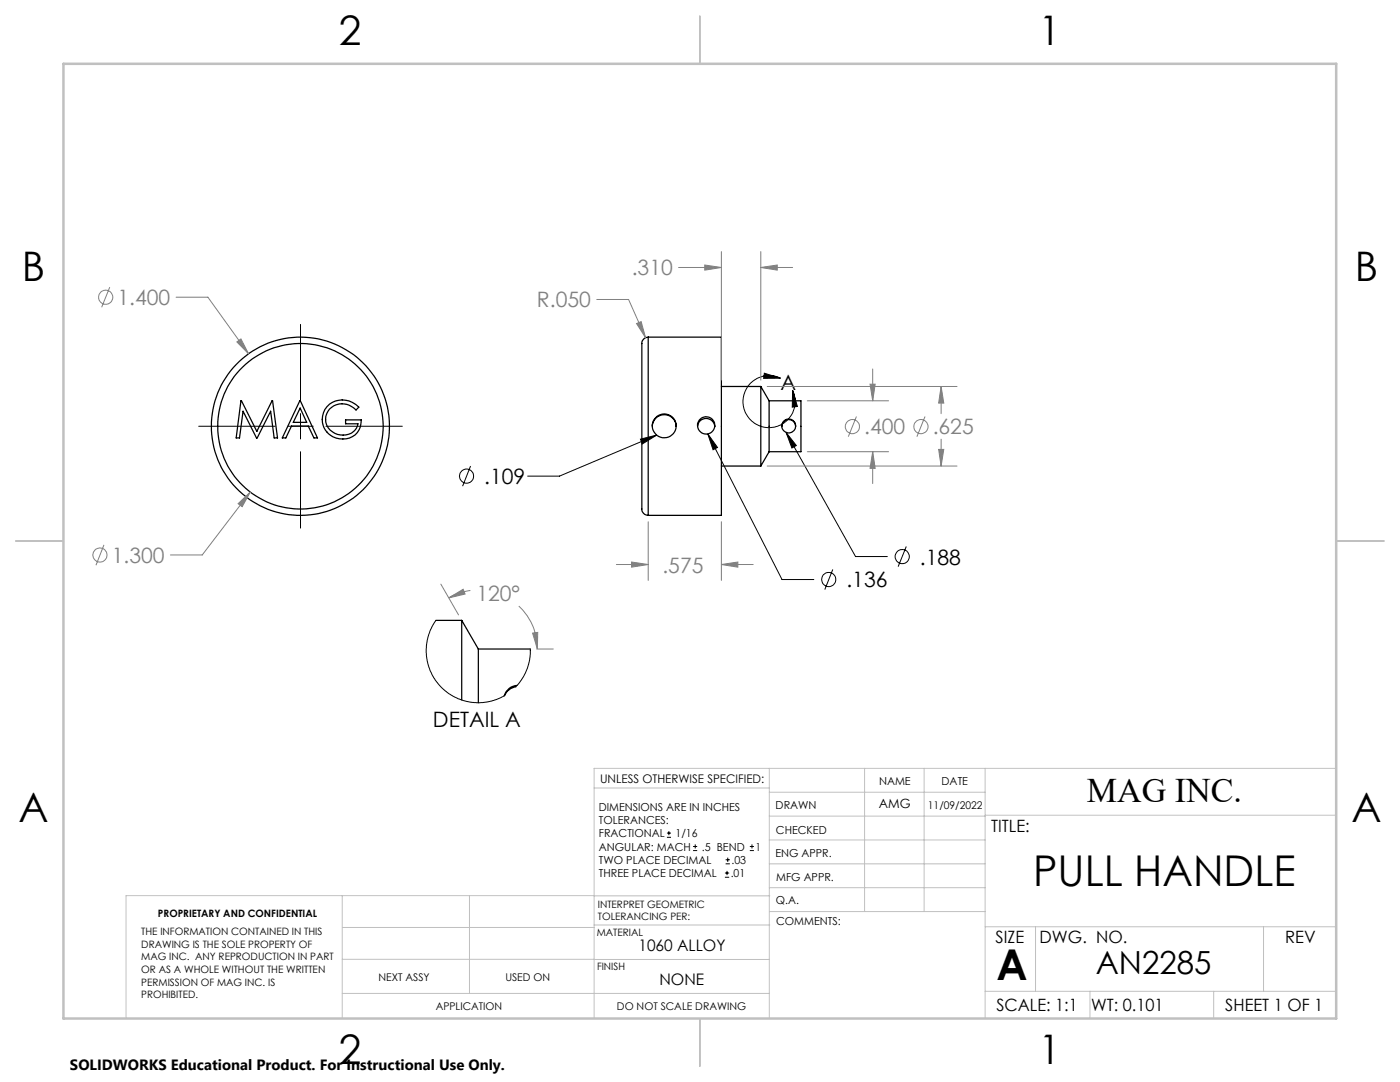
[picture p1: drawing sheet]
<svg xmlns="http://www.w3.org/2000/svg" width="279mm" height="216mm" viewBox="0 0 279 216" stroke-linecap="round" stroke-linejoin="round" font-family="sans-serif">
<g fill="none" stroke="#000" stroke-width=".25">
<path d="M48.1 80l3.2 6.1 3.1-6.1 1 7.4h-.7l-.7-5.3-2.7 5.3h-.1l-2.7-5.3-.7 5.3h-.7zM59.8 80l3.6 7.4h-.7l-1.2-2.4h-3.3l-1.2 2.4h-.7zM129.4 67.3a1.58 1.58 0 0 0-1.3 2.1v31.9a1.26 1.26 0 0 0 1.3 1.5M129.4 67.3h14.6v35.5h-14.6M129.4 67.3v35.5M144 77.1h7.8M151.8 77.1v15.9M151.8 77.1l1.7 2.9M153.5 80v10.1M153.5 80h6.3v10.1h-6.3M59.9 81.4l1.3 2.9h-2.7zM65.3 81.1a4.3 4.3 0 0 1 6.3 .1l-.6 .6a3.4 3.4 0 0 0-3.9-1 3.4 3.4 0 0 0-2.1 3.4 3.5 3.5 0 0 0 2.7 2.6 3.5 3.5 0 0 0 3.5-1.4l.2-.8h-2.4v-.8h3.1a3.8 3.8 0 0 1-2.3 3.6 3.8 3.8 0 0 1-4.2-.8 3.9 3.9 0 0 1-.3-5.5z"/>
<path d="M130.2 85a2.38 2.38 0 0 1 2.4-2.2 2.38 2.38 0 0 1 2.3 2.2M139.2 85.1a1.72 1.72 0 0 1 1.7-1.6 1.72 1.72 0 0 1 1.7 1.6M144 93h7.8M153.5 90.1l-1.7 2.9M158.8 85a1.38 1.38 0 0 0-1.4-1.3 1.38 1.38 0 0 0-1.4 1.4M87 123.8h5.1M92.1 123.8v15.9M92.1 123.8l3.4 5.7M95.5 129.5v10.7M95.5 129.5h10.3M102.9 137.1a2.6 2.6 0 0 0-2.2 1.7M103.2 136.8h-.4a2.82 2.82 0 0 0-2.2 2.1"/>
<circle cx="60" cy="85.1" r="17.8"/>
<circle cx="60" cy="85.1" r="16.5"/>
<circle cx="132.6" cy="85" r="2.38"/>
<circle cx="140.9" cy="84.9" r="1.74"/>
<circle cx="157.4" cy="85" r="1.38"/>
</g>
<g fill="none" stroke="#000" stroke-width=".2">
<path d="M60 64.7v15.3M152.5 74.5l3.3 1h-3.4zM155.8 75.5a5.2 5.2 0 0 0-7.4 3.9 5.2 5.2 0 0 0 5.9 5.9 5.2 5.2 0 0 0 3.9-7.4M158.2 77.9l.9 3.2-1 .1zM39.7 85.1h15.2M57.4 85.1h5.1M60 82.5v5.1M60 90.1v15.3M65.1 85.1h15.2M93.9 93l-1.6 4M127.8 87.6l3.3-.8-2.9 1.8zM131.1 86.8l-19.4 8.2h-6.4"/>
<path d="M141.3 86.6l14.8 29h6.3M141.3 86.6l1.9 2.7-.9 .4zM156.9 86.3l2 2.6-.9 .5zM156.9 86.3l13.8 24.8h6.4M166.2 113.6l-1.6 4.1M180.9 109l-1.7 4.1M87 123.8l-.7 1.2-.8 1.6-.4 2v1.6l.2 1.7 .6 2 .9 1.7 1 1.3 1.4 1.2 1.5 1 1.8 .7 1.4 .3 1.9 .1 1.4-.1 1.8-.5 1.7-.8M105.8 129.5l-.1 2-.4 1.7-.9 1.9-1.5 2M133.1 167.1h.8M133.1 166.2h.8M133.5 165.8v.9M138.3 169.7h.8"/>
<path d="M138.3 168.9h.8M138.7 168.5v.8M144.7 175h.8M144.7 174.2h.8M144.8 172.4h.9M144.8 171.6h.9M145.1 173.8v.8M145.2 171.1v.9M149.6 169.7h.9M149.6 168.9h.9M150.1 168.5v.8"/>
<circle cx="93.1" cy="95" r="1.4"/>
<circle cx="165.4" cy="115.6" r="1.41"/>
<circle cx="180.1" cy="111.1" r="1.41"/>
</g>
<g fill="none" stroke="#808080" stroke-width=".2">
<path d="M21.9 57.3l-1.6 4M35.1 59.3h6.4l8.1 11.3M119.1 59.8h6.3l3.4 7.6M135.4 53.4h8.6M140.7 52.9l3.3 .5-3.3 .5zM144 50.2v25.6M151.8 53.4l3.3-.5v1zM151.8 50.2v25.6M151.8 53.4h6.4M47.3 68.2l.8-.6 1.5 3zM127 64.6l1-.4 .8 3.2zM153.1 77.1h37.9"/>
<path d="M161.1 80h16.2M173.6 76.7h1.1l-.5 3.3zM174.2 73.6v6.4M187.8 77.1l.5 3.3h-1zM187.8 77.1v5.4M50 98.2l-9.6 12.5h-6.4M153.1 93h37.9M161.1 90.1h16.2M170.9 83.1l-1.6 4M174.2 90.1l.5 3.4h-1.1zM174.2 90.1v6.4M184.6 83.1l-1.6 4"/>
<path d="M187.3 89.7h1l-.5 3.3zM187.8 87.6v5.4M20.7 108.7l-1.5 4.1M47.5 100.5l2.5-2.3-1.7 2.9zM88 116.6l3.5 6.1M89.6 119.3l2.8-1.7 .4 .9zM93.9 117.8a12.3 12.3 0 0 0-4.3 1.5M123 112.6h6.4M126 112.1l3.4 .5-3.4 .6zM129.4 104.1v11.7M144 112.6l3.2-.5v1.1zM144 104.1v11.7"/>
<path d="M144 112.6h6.3M103.5 120.9a11.7 11.7 0 0 1 3.7 8.6M106.3 126.3l1-.1-.1 3.3zM107.1 129.5h3.3"/>
<circle cx="21.1" cy="59.3" r="1.41"/>
<circle cx="170.1" cy="85.1" r="1.41"/>
<circle cx="183.8" cy="85.1" r="1.41"/>
<circle cx="19.9" cy="110.7" r="1.4"/>
</g>
<g fill="none" stroke="#c0c0c0" stroke-width=".2">
<path d="M118.6 157.2h34.9M153.5 153.3v49.9M153.5 158.1h43.1M172.5 153.3v28.6M184.4 153.3v28.6M196.6 153.3v49.9M266.7 153.3h-148.1v49.9M68.3 178.7v24.5M93.7 178.7v19.5M118.6 178.7h-93.4v24.5M118.6 178.8h35M153.5 167.6h43.1"/>
<path d="M153.5 162.8h43.1M153.5 172.4h43.1M153.5 177.1h43.1M196.6 162.7h70.1M68.3 198.2h85.2M68.3 191.4l85.2 .1M68.3 185.1h50.3M118.6 184.6h35M153.6 181.9h43M196.6 197.8h70.1M196.6 184.9h70.1M206.7 184.9v12.9"/>
<path d="M217.5 197.8v5.4M242.2 197.8v5.4M252.2 184.9v12.9"/>
</g>
<path d="M139.7 3.2v9.5M3.1 107.9h9.6M266.7 107.9h9.5M139.7 203.2v9.6" fill="none" stroke="#c0c0c0" stroke-width=".25"/>
<path d="M12.7 12.7h254v190.5h-254z" fill="none" stroke="#c0c0c0" stroke-width=".5"/>
<path d="M152.5 74.5l3.3 1h-3.4zM158.2 77.9l.9 3.2-1 .1zM127.8 87.6l3.3-.8-2.9 1.8zM141.3 86.6l1.9 2.7-.9 .4zM156.9 86.3l2 2.6-.9 .5z" fill="#000"/>
<path d="M47.5 100.5l.8 .6 1.7-2.9zM47.3 68.2l2.3 2.4-1.5-3zM127 64.6l1.8 2.8-.8-3.2zM187.8 77.1l.5 3.3h-1zM187.3 89.7h1l-.5 3.3zM173.6 76.7h1.1l-.5 3.3zM174.2 90.1l.5 3.4h-1.1zM126 112.1l3.4 .5-3.4 .6zM144 112.6l3.2-.5v1.1zM151.8 53.4l3.3-.5v1zM140.7 52.9l3.3 .5-3.3 .5zM106.3 126.3l1-.1-.1 3.3zM89.6 119.3l2.8-1.7 .4 .9z" fill="#808080"/>
<g font-size="8.5">
<text x="206.2" y="176.7">PULL HANDLE</text>
<text x="198.9" y="195.5">A</text>
</g>
<g font-size="8.1">
<text x="67.6" y="8.9">2</text>
<text x="207.3" y="8.9">1</text>
<text x="4.4" y="56.1">B</text>
<text x="270.4" y="56.1">B</text>
<text x="3.7" y="164.1">A</text>
<text x="269.7" y="164.1">A</text>
<text x="67.6" y="212.4">2</text>
<text x="207.3" y="212.4">1</text>
</g>
<text font-size="6.9" x="216.9" y="160.1">MAG INC.</text>
<text font-size="6.3" x="218.7" y="194.4">AN2285</text>
<g font-size="4.2" fill="#808080">
<text x="126.1" y="55">.310</text>
<text x="23.4" y="60.8">1.400</text>
<text x="107.2" y="61.3">R.050</text>
<text x="172.5" y="86.7">.400</text>
<text x="186.1" y="86.7">.625</text>
<text x="22.3" y="112.3">1.300</text>
<text x="95.1" y="120">120°</text>
<text x="132.2" y="114.2">.575</text>
</g>
<g font-size="4.2">
<text x="155.8" y="77.7">A</text>
<text x="96.6" y="96.6">.109</text>
<text x="183.6" y="112.6">.188</text>
<text x="168.9" y="117.2">.136</text>
<text x="86.4" y="145.1">DETAIL A</text>
</g>
<g font-size="3.4">
<text x="197.8" y="166">TITLE:</text>
<text x="198.7" y="188.1">SIZE</text>
<text x="207.5" y="188.1">DWG. NO.</text>
<text x="256.5" y="188.2">REV</text>
<text x="198.8" y="201.7">SCALE: 1:1</text>
<text x="217.7" y="201.8">WT: 0.101</text>
<text x="244.5" y="201.7">SHEET 1 OF 1</text>
</g>
<g font-size="3.2">
<text x="127.4" y="189.8">1060 ALLOY</text>
<text x="131.6" y="196.6">NONE</text>
</g>
<text font-size="3" x="14" y="213.5">SOLIDWORKS Educational Product. For Instructional Use Only.</text>
<text font-size="2.5" x="175.4" y="161.3">AMG</text>
<text font-size="2.4" x="119.8" y="156.2">UNLESS OTHERWISE SPECIFIED:</text>
<g font-size="2.2">
<text x="119.5" y="161.8">DIMENSIONS ARE IN INCHES</text>
<text x="154.8" y="161.4">DRAWN</text>
<text x="175.4" y="156.6">NAME</text>
<text x="187.9" y="156.7">DATE</text>
<text x="119.5" y="164.4">TOLERANCES:</text>
<text x="119.5" y="167.1">FRACTIONAL</text>
<text x="134.8" y="167.1">1/16</text>
<text x="154.9" y="166.3">CHECKED</text>
<text x="119.5" y="172.4">TWO PLACE DECIMAL</text>
<text x="119.5" y="169.7">ANGULAR: MACH</text>
<text x="140.1" y="169.7">.5 BEND</text>
<text x="146" y="172.4">.03</text>
<text x="150.8" y="169.7">1</text>
<text x="154.8" y="171">ENG APPR.</text>
<text x="119.5" y="175">THREE PLACE DECIMAL</text>
<text x="145.8" y="175">.01</text>
<text x="154.9" y="175.7">MFG APPR.</text>
<text x="154.9" y="180.4">Q.A.</text>
<text x="154.9" y="184.6">COMMENTS:</text>
</g>
<g font-size="2.1">
<text x="185.2" y="161.4">11/09/2022</text>
<text x="75.5" y="195.7">NEXT ASSY</text>
<text x="100.9" y="195.7">USED ON</text>
<text x="86.9" y="201.5">APPLICATION</text>
<text x="123.1" y="201.6">DO NOT SCALE DRAWING</text>
</g>
<g font-size="2">
<text x="31.5" y="182.9">PROPRIETARY AND CONFIDENTIAL</text>
<text x="119.3" y="181.1">INTERPRET GEOMETRIC</text>
<text x="119.3" y="183.6">TOLERANCING PER:</text>
<text x="28.2" y="186.6">THE INFORMATION CONTAINED IN THIS</text>
<text x="28.2" y="189.1">DRAWING IS THE SOLE PROPERTY OF</text>
<text x="28.2" y="191.6">MAG INC. ANY REPRODUCTION IN PART</text>
<text x="119.1" y="186.7">MATERIAL</text>
<text x="28.2" y="194.1">OR AS A WHOLE WITHOUT THE WRITTEN</text>
<text x="28.2" y="196.7">PERMISSION OF MAG INC. IS</text>
<text x="119.1" y="193.5">FINISH</text>
<text x="28.2" y="199.2">PROHIBITED.</text>
</g>
</svg>
